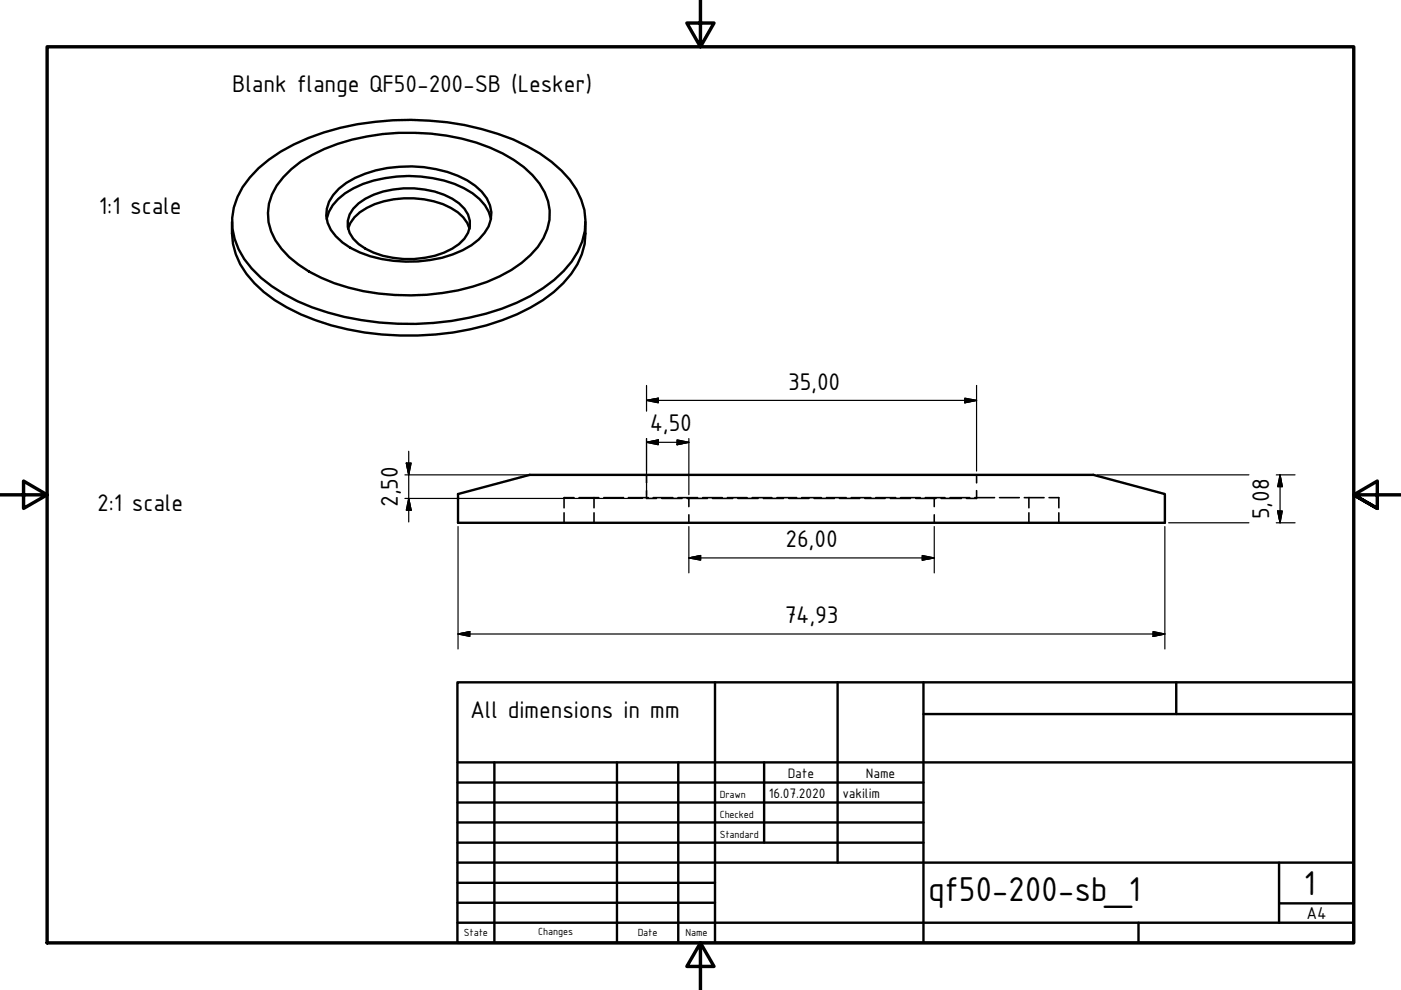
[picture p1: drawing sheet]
<svg xmlns="http://www.w3.org/2000/svg" width="297mm" height="210mm" viewBox="0 0 297 210" stroke-linecap="round" stroke-linejoin="round" font-family="sans-serif">
<!-- layer: Visible (ISO) -->
<path d="M54.8 35.7a39.3 39.3 0 0 1 17.3-8.6 62 62 0 0 1 36.7 2.5 31.4 31.4 0 0 1 12 8.5 13.7 13.7 0 0 1 .4 17.4 31.5 31.5 0 0 1-14.8 10 60.9 60.9 0 0 1-43.4-1.6 29.3 29.3 0 0 1-11.2-9 13.5 13.5 0 0 1 1.2-17.3zM61.8 35.9a33.5 33.5 0 0 1 16.1-7 47 47 0 0 1 28.7 3.6 20.1 20.1 0 0 1 8.9 8.3 10.7 10.7 0 0 1-1.5 11.5 26.4 26.4 0 0 1-13.8 8.5 48.7 48.7 0 0 1-32.1-1.9 19.3 19.3 0 0 1-10.6-9.8 10.8 10.8 0 0 1 2.6-11.5zM49.2 47a15.8 15.8 0 0 0 4.7 13 36.7 36.7 0 0 0 16.3 9 62.2 62.2 0 0 0 36.3-1.1 30.7 30.7 0 0 0 14.6-9.8 15.2 15.2 0 0 0 3-11.1M69.3 46.4a9.5 9.5 0 0 1 5.6-6.5 27.6 27.6 0 0 1 23.5 0 10.2 10.2 0 0 1 5.7 6.5M71.8 40a21.7 21.7 0 0 1 12.9-4.6 26.6 26.6 0 0 1 14.4 2.8 9.3 9.3 0 0 1 5.1 6.8 7.3 7.3 0 0 1-2.7 5.8 21.7 21.7 0 0 1-12.9 4.6 26.6 26.6 0 0 1-14.3-2.9 9.6 9.6 0 0 1-5.1-6.7 7.3 7.3 0 0 1 2.6-5.8zM73.8 48.5a7.4 7.4 0 0 1 4-4.4 20.3 20.3 0 0 1 17.8 0 7.4 7.4 0 0 1 4 4.4M74.9 44.3a15.1 15.1 0 0 1 10.7-4.4 17.9 17.9 0 0 1 11.7 3.2 5.2 5.2 0 0 1 0 8.6 18.3 18.3 0 0 1-14 3 14 14 0 0 1-8.4-4.1 4.8 4.8 0 0 1 0-6.3zM97.1 104.7l15.2-4h119.5l15.2 4v6.1h-149.9z" fill="none" stroke="#000" stroke-width=".51"/>
<!-- layer: Hidden (ISO) -->
<g fill="none" stroke="#000" stroke-width=".34">
<path d="M119.6 108.7v2.1M121.7 105.5h-2.1v2.2M122.8 105.5h4.2M125.9 105.5v2.2M125.9 108.7v2.1M128 105.5h4.2M133.2 105.5h4.3M137.1 104v1.7h2.1M137.1 100.7v1.7M138.5 105.5h4.2M140.3 105.7h4.3M143.7 105.5h4.2"/>
<path d="M145.7 105.7h4.3M146 105.7v1.7M146 109.1v1.7M149 105.5h4.2M151 105.7h4.4M154.2 105.5h4.2M156.4 105.7h4.3M159.5 105.5h4.2M161.8 105.7h4.3M164.7 105.5h4.2M167.2 105.7h4.3M170 105.5h4.2"/>
<path d="M172.6 105.7h4.3M175.2 105.5h4.2M178 105.7h4.3M180.5 105.5h4.2M183.3 105.7h4.4M185.7 105.5h4.2M188.8 105.7h4.2M190.9 105.5h4.2M194.1 105.7h4.4M196.2 105.5h4.2M198.1 105.7v1.7M198.1 109.1v1.7"/>
<path d="M199.5 105.7h4.3M201.4 105.5h4.2M206.7 105.5h4.2M207.1 104v1.7h-2.2M207.1 100.7v1.7M211.9 105.5h4.2M217.2 105.5h4.2M218.1 105.5v2.2M218.1 108.7v2.1M222.4 105.5h2.1v2.2M224.5 108.7v2.1"/>
</g>
<!-- layer: Border (ISO) -->
<path d="M148.5 -.1v10l-2.9-5h5.8l-2.9 5M10 9.9h277v190h-277zM0 104.9h10l-5-2.9v5.8l5-2.9M297 104.9h-10l5-2.9v5.8l-5-2.9 5 2.9M148.5 199.9l2.9 5h-5.8l2.9-5v10" fill="none" stroke="#000" stroke-width=".72"/>
<!-- layer: Title (ISO) -->
<g fill="none" stroke="#000" stroke-width=".51">
<path d="M97 144.7h190v55.2h-190zM151.6 144.7v55.2M177.6 144.7v38.2M195.8 151.4h91.2M195.8 144.7v55.2M249.4 144.7v6.7M97 165.9h98.8M97 170.2h98.8M97 174.4h98.8M97 178.7h98.8M97 161.6h190M104.8 161.6v38.3"/>
<path d="M130.8 161.6v38.3M143.8 161.6v38.3M162 161.6v17.1M97 195.6h190M97 182.9h190M97 187.2h54.6M97 191.4h54.6M241.4 195.6v4.3M271.2 191.5h15.8M271.2 182.9v12.7"/>
</g>
<!-- layer: Dimension (ISO) -->
<g fill="none" stroke="#000" stroke-width=".25">
<path d="M86.1 98.2h1.1l-.5 2.5zM86.7 95.7v15M137.1 84.9l2.5-.5v1zM137.1 93.8l2.5-.5v1zM137.1 84.9h70M137.1 81.7v5.5M137.1 93v11.9M137.1 93.8h8.9M143.6 93.3l2.4 .5-2.4 .5zM146 93v11.9M204.6 84.4l2.5 .5-2.5 .5zM207.1 81.7v18.2"/>
<path d="M85.9 105.7h50.4M85.9 100.7h50.4M86.7 105.7l.5 2.5h-1.1zM97.1 111.6v26M146 118.3l2.5-.5v1zM146 118.3h52.1M146 111.6v9.9M195.5 117.8l2.6 .5-2.6 .5zM198.1 111.6v9.9M232.6 100.7h32.2M247 111.6v26M247.8 110.8h17"/>
<path d="M270.6 100.7h4M270.6 110.8h4M270.9 108.3h1l-.5 2.5zM271.4 100.7l.5 2.5h-1zM271.4 100.7v10.1M97.1 134.4l2.5-.5v1zM97.1 134.4h149.9M244.5 133.9l2.5 .5-2.5 .5z"/>
</g>
<g fill="#000" stroke="#000" stroke-width=".25">
<path d="M86.1 98.2l.6 2.5zM86.1 98.2h1.1l-.5 2.5zM137.1 84.9l2.5-.5zM137.1 84.9l2.5-.5v1zM137.1 93.8l2.5-.5zM137.1 93.8l2.5-.5v1zM143.6 94.3l2.4-.5zM143.6 93.3l2.4 .5-2.4 .5zM204.6 85.4l2.5-.5zM204.6 84.4l2.5 .5-2.5 .5zM86.7 105.7l.5 2.5zM86.7 105.7l.5 2.5h-1.1z"/>
<path d="M146 118.3l2.5-.5zM146 118.3l2.5-.5v1zM195.5 118.8l2.6-.5zM195.5 117.8l2.6 .5-2.6 .5zM270.9 108.3l.5 2.5zM270.9 108.3h1l-.5 2.5zM271.4 100.7l.5 2.5zM271.4 100.7l.5 2.5h-1zM97.1 134.4l2.5-.5zM97.1 134.4l2.5-.5v1zM244.5 134.9l2.5-.5zM244.5 133.9l2.5 .5-2.5 .5z"/>
</g>
<g font-size="7.9">
<text x="196.8" y="191">qf50-200-sb_1</text>
<text x="276.4" y="189.7">1</text>
</g>
<g font-size="5.5">
<text x="49.2" y="19.4">Blank flange QF50-200-SB (Lesker)</text>
<text x="21" y="45.4">1:1 scale</text>
<text x="167.1" y="82.6">35,00</text>
<text x="137.8" y="91.5">4,50</text>
<text x="84.4" y="107.5" transform="rotate(-90 84.4 107.5)">2,50</text>
<text x="20.6" y="108.3">2:1 scale</text>
<text x="269.1" y="110" transform="rotate(-90 269.1 110)">5,08</text>
<text x="166.5" y="116">26,00</text>
<text x="166.4" y="132.1">74,93</text>
<text x="99.7" y="152.3">All dimensions in mm</text>
</g>
<text font-size="3.9" x="277" y="194.8">A4</text>
<g font-size="3.1">
<text x="167" y="164.9">Date</text>
<text x="183.6" y="164.9">Name</text>
<text x="163" y="169.1">16.07.2020</text>
<text x="178.6" y="169.1">vakilim</text>
</g>
<g font-size="2.4">
<text x="152.6" y="169.1">Drawn</text>
<text x="152.6" y="173.4">Checked</text>
<text x="152.6" y="177.6">Standard</text>
<text x="98.3" y="198.5">State</text>
<text x="114.1" y="198.3">Changes</text>
<text x="135.2" y="198.5">Date</text>
<text x="145.4" y="198.5">Name</text>
</g>
</svg>
